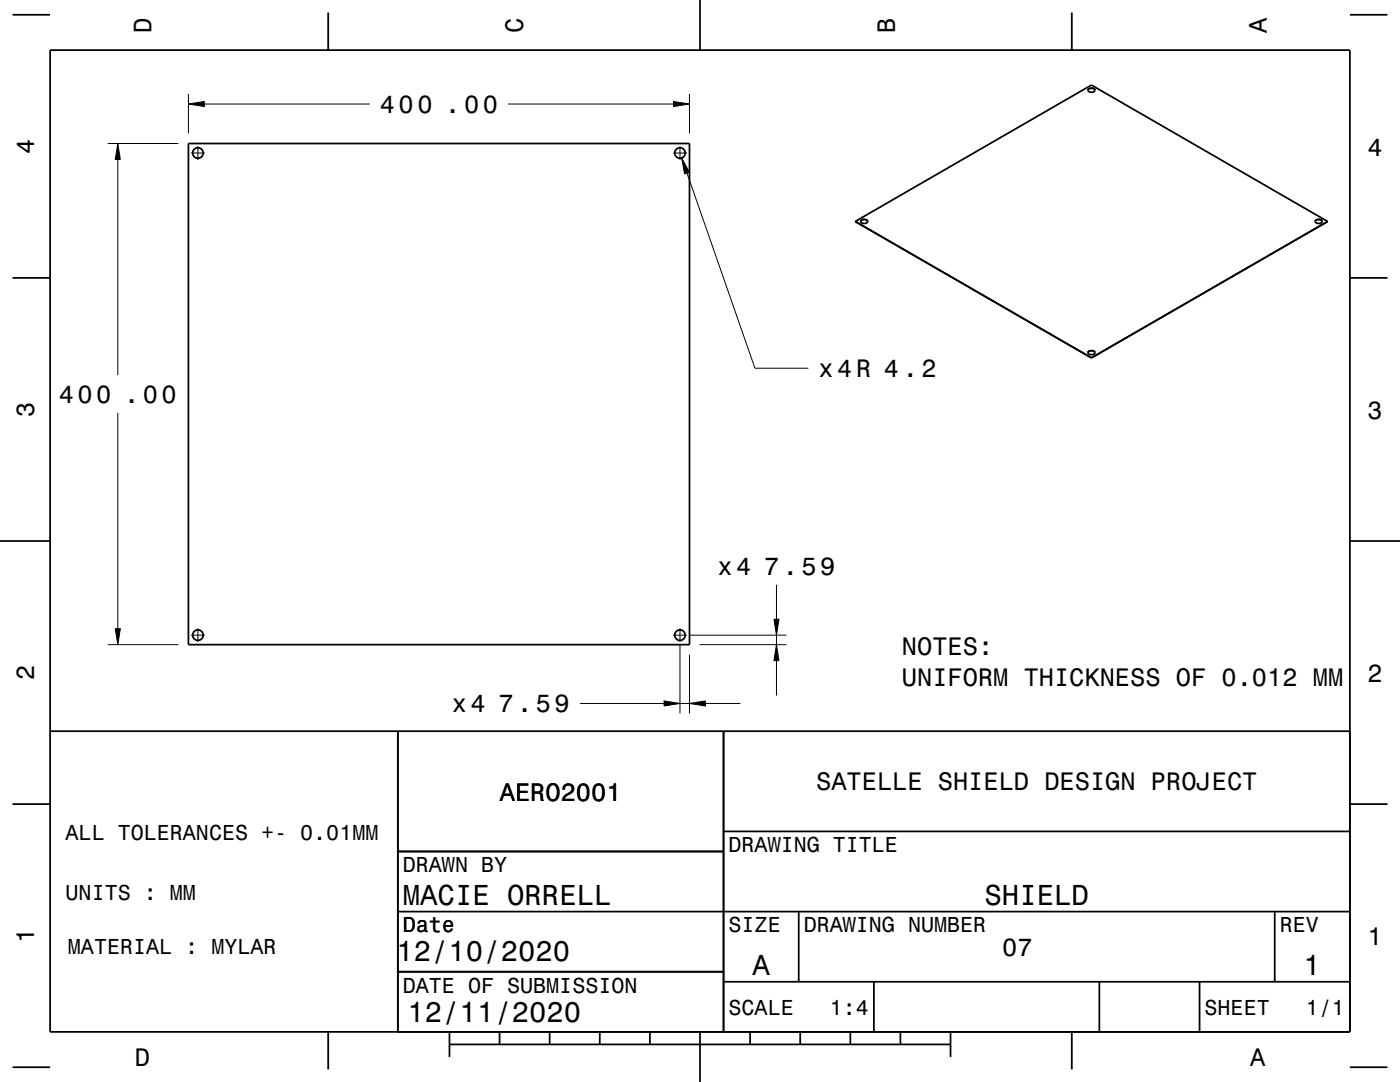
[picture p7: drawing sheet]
<svg xmlns="http://www.w3.org/2000/svg" width="279mm" height="216mm" viewBox="0 0 279 216" stroke-linecap="round" stroke-linejoin="round" font-family="sans-serif">
<g fill="none" stroke="#000" stroke-width=".2">
<path d="M37.6 18.8v7.8M137.6 18.8v7.8M21.5 28.6h14.1M23.5 28.6l.5 3.2h-1zM23.5 31.8v43.1M37.6 20.8l3.2-.5v1zM38.1 30.5h2.8M39.5 29.2v2.7M40.8 20.8h33M101.4 20.8h33M134.3 30.5h2.8M134.4 20.3l3.2 .5-3.2 .5z"/>
<path d="M135.7 29.2v2.7M136 31.5l1.6 2.9-1 .3zM137.1 34.5l13.6 39h10.6M23.5 82.4v43.1M155 116.7v6.9M21.5 128.6h14.1M23 125.5h1l-.5 3.1zM38.1 126.7h2.8M39.5 125.4v2.7M132.5 139.9l3.2 .5-3.2 .5zM134.3 126.7h2.8M135.7 125.4v2.7"/>
<path d="M135.7 128.7v13.7M137.6 130.6v11.8M137.7 126.7h19.3M139.6 128.6h17.4M154.5 123.6h1l-.5 3.1zM155 128.6l.5 3.2h-1zM155 126.7v1.9M155 131.8v7M115.7 140.4h16.8M135.7 140.4h1.9M137.6 140.4l3.2-.5v1zM140.8 140.4h7"/>
</g>
<g fill="none" stroke="#000" stroke-width=".35">
<path d="M2.5 2.9h7.5M10 10h259.4v195.9h-259.4zM65.5 2.5v7.5M139.7 0v10M213.9 2.5v7.5M217.3 17.8a.72 .72 0 0 1 1.2 .3 .85 .85 0 0 1-1.4-.1zM269.4 2.9h7.5M37.6 28.6h100v100h-100zM2.5 55.4h7.5M170.7 44.2l47.1 27.2M170.7 44.2h.1M170.7 44.2l47.1-27.2 47.2 27.2"/>
<path d="M171.8 44.2a.81 .81 0 0 1 1.4 0M171.8 44.2a.81 .81 0 0 0 1.4 0M262.5 44.2a.81 .81 0 0 1 1.4 0M262.5 44.2a.81 .81 0 0 0 1.4 0M265 44.2l-44.2 25.5M265 44.2h.1M265 44.2l-47.2 27.2M269.4 55.4h7.5M214.8 69.7h.1M217.3 70.1a.72 .72 0 0 1 1.2 .4 .85 .85 0 0 1-1.4-.1zM217.8 71.4h.1M220.8 69.7h.1"/>
<path d="M0 107.9h10M269.4 107.9h10M10 145.9h259.4M79.4 145.9v60M144.4 145.9v60M2.5 160.5h7.5M79.4 169.9h65M144.4 165.9h125M269.4 160.5h7.5M79.4 193.9h65M79.4 181.9h190M144.4 195.9h125"/>
<path d="M159.4 181.9v14M174.4 195.9v10M219.4 195.9v10M239.4 195.9v10M254.4 181.9v14M2.5 213h7.5M65.5 205.9v7.5M89.7 208.4h100M89.7 205.9v5M99.7 205.9v2.5M109.7 205.9v2.5M119.7 205.9v2.5"/>
<path d="M129.7 205.9v2.5M139.7 205.9v10M149.7 205.9v2.5M159.7 205.9v2.5M169.7 205.9v2.5M179.7 205.9v2.5M189.7 205.9v5M213.9 205.9v7.5M269.4 213h7.5"/>
<circle cx="39.5" cy="30.5" r="1.05"/>
<circle cx="135.7" cy="30.5" r="1.05"/>
<circle cx="39.5" cy="126.7" r="1.05"/>
<circle cx="135.7" cy="126.7" r="1.05"/>
</g>
<g fill="#000">
<path d="M23.5 28.6l.5 3.2h-1z" fill-rule="evenodd"/>
<path d="M37.6 20.8l3.2-.5v1z" fill-rule="evenodd"/>
<path d="M134.4 20.3l3.2 .5-3.2 .5z" fill-rule="evenodd"/>
<path d="M136 31.5l1.6 2.9-1 .3z" fill-rule="evenodd"/>
<path d="M23 125.5h1l-.5 3.1z" fill-rule="evenodd"/>
<path d="M137.6 140.4l3.2-.5v1z" fill-rule="evenodd"/>
<path d="M154.5 123.6h1l-.5 3.1z" fill-rule="evenodd"/>
<path d="M155 128.6l.5 3.2h-1z" fill-rule="evenodd"/>
<path d="M132.5 139.9l3.2 .5-3.2 .5z" fill-rule="evenodd"/>
</g>
<g font-size="5.8">
<text x="80.4" y="180.5">MACIE ORRELL</text>
<text x="196.5" y="180.5">SHIELD</text>
<text x="79.1" y="191.8">12/10/2020</text>
<text x="150.2" y="194.5">A</text>
<text x="260.2" y="194.5">1</text>
<text x="81.3" y="203.9">12/11/2020</text>
</g>
<g font-size="5">
<text x="30.2" y="6.5" transform="rotate(-90 30.2 6.5)">D</text>
<text x="104.4" y="6.5" transform="rotate(-90 104.4 6.5)">C</text>
<text x="178.6" y="6.5" transform="rotate(-90 178.6 6.5)">B</text>
<text x="252.8" y="6.5" transform="rotate(-90 252.8 6.5)">A</text>
<text x="75.8" y="22.5">400 .00</text>
<text x="6.8" y="30.7" transform="rotate(-90 6.8 30.7)">4</text>
<text x="272.9" y="31">4</text>
<text x="163.4" y="75.2">x4R 4.2</text>
<text x="6.8" y="83.2" transform="rotate(-90 6.8 83.2)">3</text>
<text x="11.7" y="80.4">400 .00</text>
<text x="272.9" y="83.5">3</text>
<text x="143.2" y="114.6">x4</text>
<text x="152.5" y="114.6">7.59</text>
<text x="180" y="130.8">NOTES:</text>
<text x="6.8" y="135.7" transform="rotate(-90 6.8 135.7)">2</text>
<text x="180" y="136.8">UNIFORM THICKNESS OF 0.012 MM</text>
<text x="272.9" y="136">2</text>
<text x="90.2" y="142.1">x4</text>
<text x="99.5" y="142.1">7.59</text>
<text x="99.8" y="159.7">AERO2001</text>
<text x="162.9" y="157.7">SATELLE SHIELD DESIGN PROJECT</text>
<text x="6.8" y="188.2" transform="rotate(-90 6.8 188.2)">1</text>
<text x="200" y="190.8">07</text>
<text x="272.9" y="188.5">1</text>
<text x="26.9" y="212.7">D</text>
<text x="249.5" y="212.7">A</text>
</g>
<g font-size="4.3">
<text x="13.1" y="167.6">ALL TOLERANCES +- 0.01MM</text>
<text x="145.4" y="170.1">DRAWING TITLE</text>
<text x="13.1" y="179.6">UNITS : MM</text>
<text x="80.4" y="174.1">DRAWN BY</text>
<text x="13.6" y="190.4">MATERIAL : MYLAR</text>
<text x="80.4" y="186.1">Date</text>
<text x="145.4" y="186.1">SIZE</text>
<text x="160.4" y="186.1">DRAWING NUMBER</text>
<text x="255.4" y="186.1">REV</text>
<text x="80.4" y="198.1">DATE OF SUBMISSION</text>
<text x="145.4" y="202.5">SCALE</text>
<text x="165.6" y="202.5">1:4</text>
<text x="240.4" y="202.5">SHEET</text>
<text x="260.6" y="202.5">1/1</text>
</g>
</svg>
